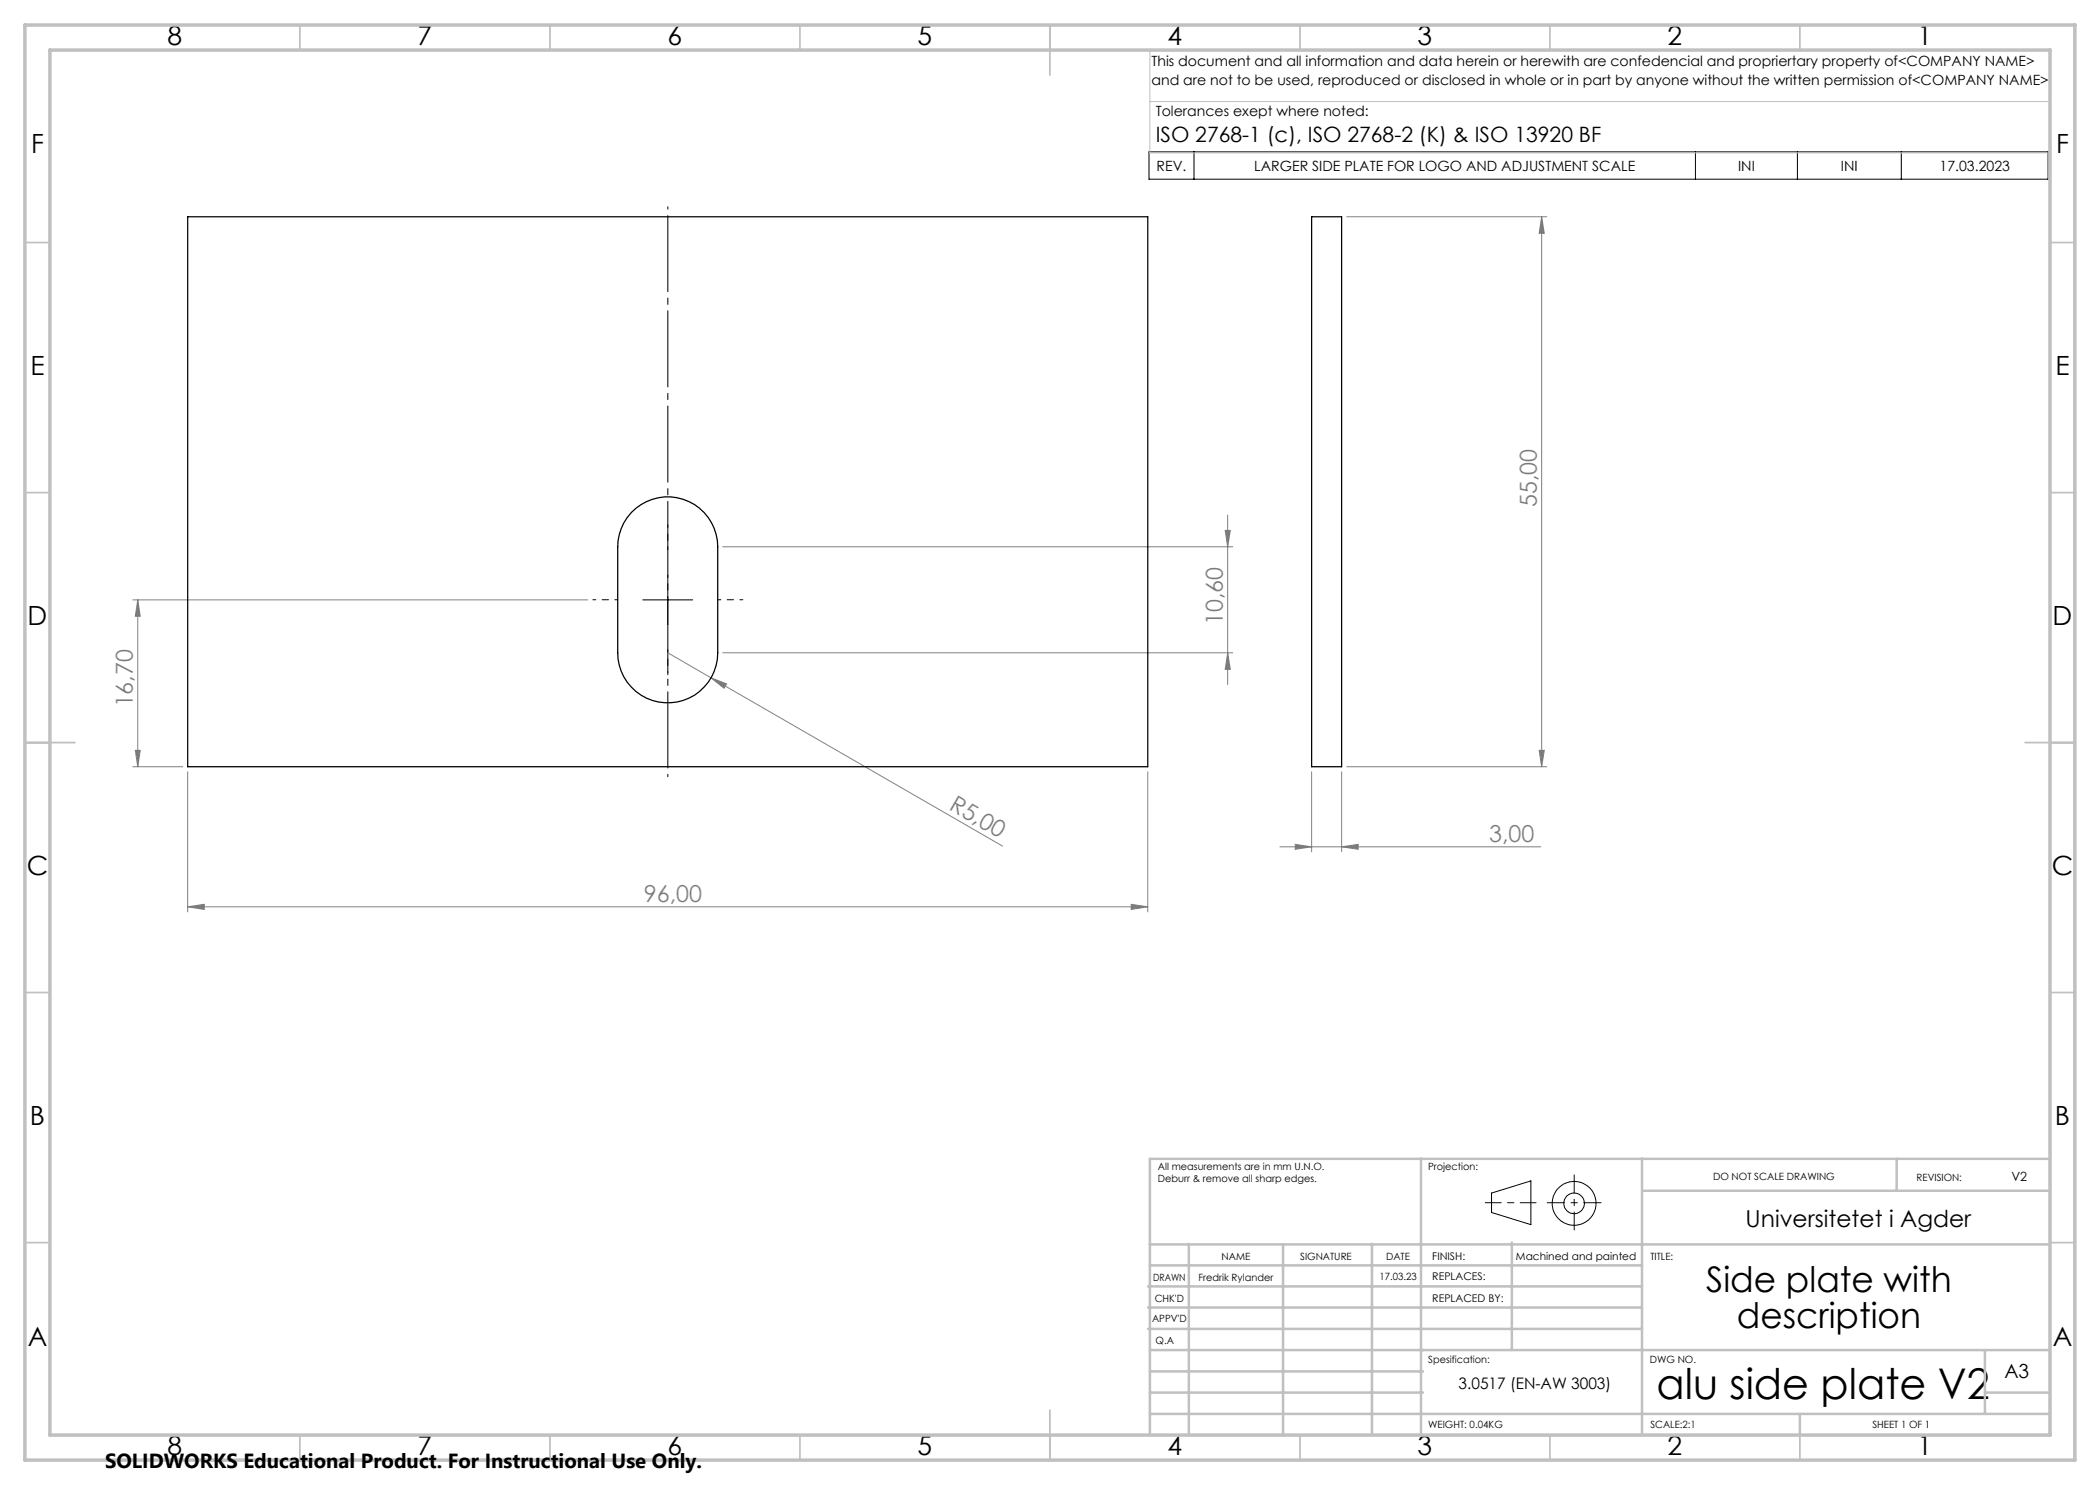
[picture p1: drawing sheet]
<svg xmlns="http://www.w3.org/2000/svg" width="420mm" height="297mm" viewBox="0 0 420 297" stroke-linecap="round" stroke-linejoin="round" font-family="sans-serif">
<g fill="none" stroke="#000" stroke-width=".2">
<path d="M229.8 30.4h179.8v5.4h-179.8zM238.8 30.4v5.4M339.1 30.4v5.4M359.5 30.4v5.4M380.3 30.4v5.4M128.6 120h9.9M133.6 115v10M298.3 238.6l7.9-2.4v8.7l-7.9-2.4z"/>
<circle cx="314.8" cy="240.7" r="2.07"/>
<circle cx="314.8" cy="240.7" r="4.4"/>
</g>
<g fill="none" stroke="#808080" stroke-width=".2">
<path d="M269.3 43.4h40.1M308.3 43.4l.6 3.3h-1.1zM308.3 43.4v109.9M26.6 120h90.9M27.6 120l.4 3.3h-.9zM27.6 120v33.3M144.5 109.4h102.1M245 106.1h1.1l-.6 3.3zM245.5 103v33.9M133.6 130.6l66.9 38.6M142.2 135.6l3.1 1.2-.5 .9zM144.5 130.6h102.1"/>
<path d="M245.5 130.6l.6 3.3h-1.1zM26.6 153.3h9.9M27.1 150.1h.9l-.4 3.2zM37.5 154.4v28M229.6 154.4v28M262.3 154.4v16M268.3 154.4v16M269.3 153.3h40.1M307.8 150.1h1.1l-.6 3.2zM256 169.4h52.2M259 168.9l3.3 .5-3.3 .5zM268.3 169.4l3.3-.5v1z"/>
<path d="M37.5 181.4l3.4-.5v1zM37.5 181.4h192.1M226.2 180.9l3.4 .5-3.4 .5z"/>
</g>
<path d="M133.6 155.3v-114" fill="none" stroke="#000" stroke-width=".2" stroke-dasharray="15.2 1.3 1.3 1.3" stroke-dashoffset="-1.8"/>
<path d="M123.6 119.9h-5M133.6 109.9v-5M143.6 119.9h5M133.6 129.9v5" fill="none" stroke="#000" stroke-width=".2" stroke-dasharray="15.2 1.3 1.3 1.3" stroke-dashoffset="14.6"/>
<path d="M297.1 240.5h10.1" fill="none" stroke="#000" stroke-width=".2" stroke-dasharray="15.2 1.3 1.3 1.3" stroke-dashoffset="12.1"/>
<path d="M314.8 235v11" fill="none" stroke="#000" stroke-width=".2" stroke-dasharray="15.2 1.3 1.3 1.3" stroke-dashoffset="11.6"/>
<path d="M309.5 240.5h10.7" fill="none" stroke="#000" stroke-width=".2" stroke-dasharray="15.2 1.3 1.3 1.3" stroke-dashoffset="11.8"/>
<path d="M230 10v20.6h180M230.5 10h179.5v33M230 20.3h180" fill="none" stroke="#c0c0c0" stroke-width=".2"/>
<g fill="none" stroke="#c0c0c0" stroke-width=".35">
<path d="M60 5v5M110 5v5M160 5v5M210 5v10M260 5v5M310 5v5M360 5v5M5 48.5h5M410 48.5h5M5 98.5h5M410 98.5h5M5 148.5h10"/>
<path d="M405 148.5h10M5 198.5h5M410 198.5h5M5 248.5h5M410 248.5h5M60 287v5M110 287v5M160 287v5M210 282v10M260 287v5M310 287v5M360 287v5"/>
</g>
<g fill="none" stroke="#c0c0c0" stroke-width=".5">
<path d="M284.2 231.8v55.2M328.4 231.8v55.2M328.8 238.2h81.2M379.3 231.8v6.4M410 231.8h-180v55.2M229.6 257.3h98.8M230 248.9h179.6M230 253.1h98.4M237.8 248.8v38.2M256.6 248.9v38.2M274.4 248.8v38.2M302.4 248.5v21.5"/>
<path d="M229.6 265.8h98.8M229.6 261.5h98.8M230 278.5h54.6M230 274.3h54.6M230 270h180M397 278.5h13M397 270v12.8M230 282.8h180M360 282.8v4.2"/>
</g>
<path d="M5 5h410v287h-410zM10 10h400v277h-400z" fill="none" stroke="#c0c0c0" stroke-width=".7"/>
<g fill="#808080">
<path d="M142.2 135.6l3.1 1.2-.5 .9z"/>
<path d="M259 168.9l3.3 .5-3.3 .5zM268.3 169.4l3.3-.5v1z"/>
<path d="M226.2 180.9l3.4 .5-3.4 .5zM37.5 181.4l3.4-.5v1z"/>
<path d="M245.5 130.6l.6 3.3h-1.1zM245 106.1h1.1l-.6 3.3zM307.8 150.1h1.1l-.6 3.2zM308.3 43.4l.6 3.3h-1.1z"/>
<path d="M27.1 150.1h.9l-.4 3.2zM27.6 120l.4 3.3h-.9z"/>
</g>
<path d="M37.5 43.4h192.1v109.9h-192.1zM262.3 43.4h6v109.9h-6zM126.3 102.5a10 10 0 0 1 10.9-2.4 10 10 0 0 1 6.3 9.3v21.2a10 10 0 0 1-10 10 10 10 0 0 1-10-10v-21.2a10.1 10.1 0 0 1 2.8-6.9z" fill="none" stroke="#000" stroke-width=".25"/>
<text font-size="8.5" x="331.3" y="279.7">alu side plate V2</text>
<g font-size="7.1">
<text x="341.2" y="258.5">Side plate with</text>
<text x="347.4" y="265.6">description</text>
</g>
<g font-size="5.3">
<text x="33.5" y="8.9">8</text>
<text x="83.5" y="8.9">7</text>
<text x="133.5" y="8.9">6</text>
<text x="183.5" y="8.9">5</text>
<text x="233.5" y="8.9">4</text>
<text x="283.5" y="8.9">3</text>
<text x="333.5" y="8.9">2</text>
<text x="383.5" y="8.9">1</text>
<text x="6.2" y="30.7">F</text>
<text x="411.2" y="30.7">F</text>
<text x="6.1" y="74.9">E</text>
<text x="411.1" y="74.9">E</text>
<text x="5.5" y="124.9">D</text>
<text x="410.5" y="124.9">D</text>
<text x="5.3" y="174.9">C</text>
<text x="410.3" y="174.9">C</text>
<text x="6" y="224.9">B</text>
<text x="411" y="224.9">B</text>
<text x="5.5" y="269.2">A</text>
<text x="410.5" y="269.2">A</text>
<text x="33.5" y="290.9">8</text>
<text x="83.5" y="290.9">7</text>
<text x="133.5" y="290.9">6</text>
<text x="183.5" y="290.9">5</text>
<text x="233.5" y="290.9">4</text>
<text x="283.5" y="290.9">3</text>
<text x="333.5" y="290.9">2</text>
<text x="383.5" y="290.9">1</text>
</g>
<g font-size="4.7" fill="#808080">
<text x="307.3" y="101.4" transform="rotate(-90 307.3 101.4)">55,00</text>
<text x="244.6" y="125" transform="rotate(-90 244.6 125)">10,60</text>
<text x="26.6" y="141.5" transform="rotate(-90 26.6 141.5)">16,70</text>
<text x="189.6" y="161.7" transform="rotate(30 189.6 161.7)">R5,00</text>
<text x="297.8" y="168.3">3,00</text>
<text x="128.8" y="180.3">96,00</text>
</g>
<text font-size="4.7" x="349.1" y="245.3">Universitetet i Agder</text>
<text font-size="4.2" x="231.1" y="28.5">ISO 2768-1 (c), ISO 2768-2 (K) &amp; ISO 13920 BF</text>
<text font-size="4.1" x="21" y="293.7">SOLIDWORKS Educational Product. For Instructional Use Only.</text>
<text font-size="3.9" x="400.9" y="275.5">A3</text>
<text font-size="3.2" x="291.7" y="277.9">3.0517 (EN-AW 3003)</text>
<g font-size="2.8">
<text x="230.3" y="13.1">This document and all information and data herein or herewith are confedencial and propriertary property of&lt;COMPANY NAME&gt;</text>
<text x="230.3" y="16.9">and are not to be used, reproduced or disclosed in whole or in part by anyone without the written permission of&lt;COMPANY NAME&gt;</text>
<text x="231.1" y="23.1">Tolerances exept where noted:</text>
<text x="231.3" y="34.2">REV.</text>
<text x="250.9" y="34.2">LARGER SIDE PLATE FOR LOGO AND ADJUSTMENT SCALE</text>
<text x="347.6" y="34.2">INI</text>
<text x="368.2" y="34.2">INI</text>
<text x="387.9" y="34.2">17.03.2023</text>
</g>
<text font-size="2.5" x="402.3" y="236.1">V2</text>
<g font-size="2.1">
<text x="286.4" y="251.9">FINISH:</text>
<text x="303.2" y="251.9">Machined and painted</text>
<text x="286.5" y="256">REPLACES:</text>
<text x="286.5" y="260.4">REPLACED BY:</text>
</g>
<g font-size="2">
<text x="231.6" y="234">All measurements are in mm U.N.O.</text>
<text x="285.6" y="234">Projection:</text>
<text x="231.6" y="236.5">Deburr &amp; remove all sharp edges.</text>
<text x="342.6" y="236">DO NOT SCALE DRAWING</text>
<text x="383.3" y="236.2">REVISION:</text>
<text x="244.3" y="252">NAME</text>
<text x="260" y="251.9">SIGNATURE</text>
<text x="277.2" y="251.9">DATE</text>
<text x="330.1" y="251.9">TITLE:</text>
<text x="230.6" y="256.1">DRAWN</text>
<text x="239.7" y="256.1">Fredrik Rylander</text>
<text x="275.9" y="255.9">17.03.23</text>
<text x="230.9" y="260.3">CHK'D</text>
<text x="230.4" y="264.4">APPV'D</text>
<text x="231.1" y="268.8">Q.A</text>
<text x="285.6" y="272.5">Spesification:</text>
<text x="330" y="272.5">DWG NO.</text>
<text x="285.6" y="285.5">WEIGHT: 0.04KG</text>
<text x="330.1" y="285.6">SCALE:2:1</text>
<text x="374.5" y="285.6">SHEET 1 OF 1</text>
</g>
</svg>
